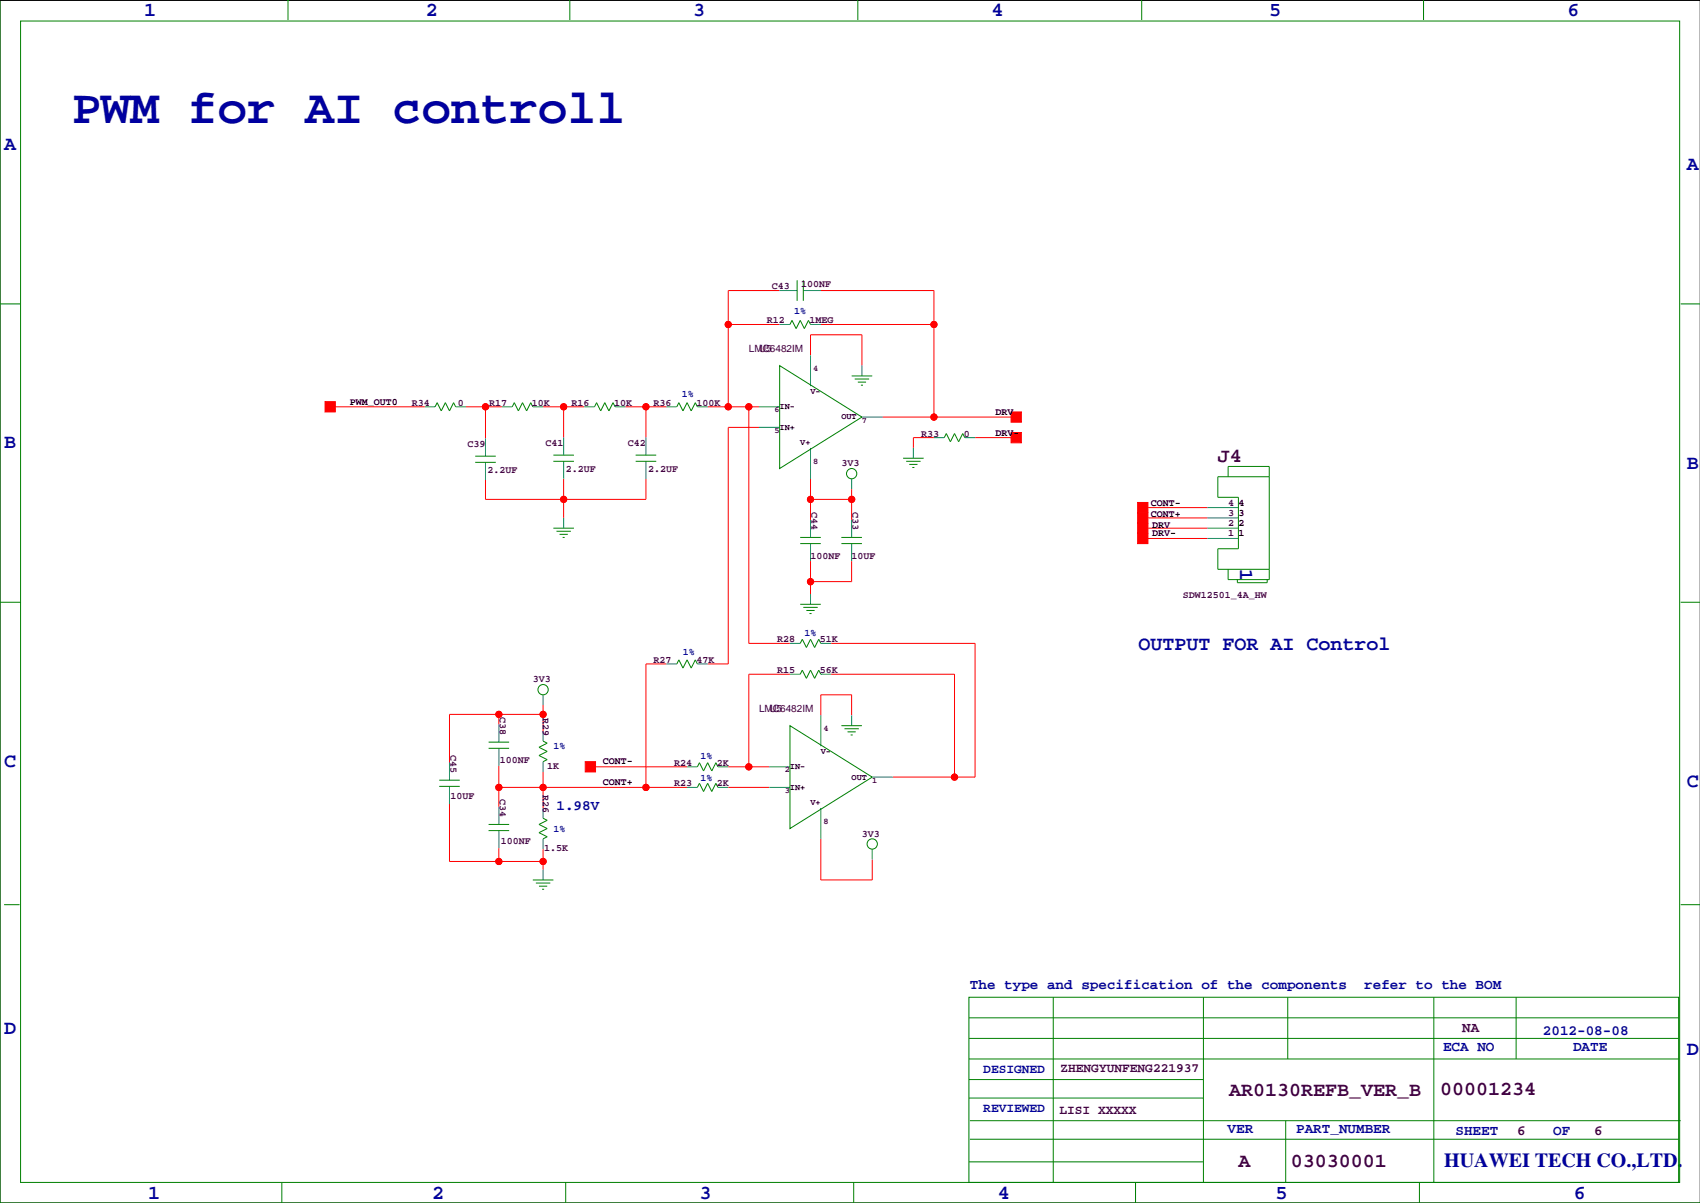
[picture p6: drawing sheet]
<svg xmlns="http://www.w3.org/2000/svg" width="420mm" height="297mm" viewBox="0 0 420 297" stroke-linecap="round" stroke-linejoin="round" font-family="sans-serif">
<path d="M419.9 .1h-419.9v296.9h419.9" fill="none" stroke="#000" stroke-width=".25"/>
<g fill="none" stroke="#f00" stroke-width=".25">
<path d="M192.5 71.7h-12.7v28.7M202.7 71.7h27.9v31.3M179.8 80.1h12.7M200.2 87.7v-5h12.7v7.6M202.7 80.1h27.9M81.5 100.4h23.4M115.1 100.4h8.9M119.9 100.4v7.9M134.1 100.4h10.2M139.2 100.4v7.7M139.2 118.2v9.7M154.4 100.4h10.2"/>
<path d="M159.5 100.4v7.7M159.5 118.2v5.1h-39.6v-4.8M174.8 100.4h12.7M184.9 100.4v58.5h10.2M187.5 105.5h-7.7v58.4h-5M200.2 118.2v10.2M217.9 103h33.1M230.6 108.1h-5v2.5M240.8 108.1h10.2M200.2 123.3h10.1M200.2 138.5v8.2M210.3 120.8v7.6"/>
<path d="M210.3 138.5v5.1h-10.1M282.2 125.3h16M282.2 130.4h16M282.2 127.9h16M282.2 133h16M205.2 158.9h35.6v33h-20.3M123.2 176.4v2.5M134.1 174.1v6.4M134.1 176.4h-23.1v11.9M164.6 163.9h-5.1v30.5M195.1 166.5h-10.2v22.8M202.7 176.6v-5h7.6v5"/>
<path d="M205.2 166.5h30.5v25.4M111 198.5v14.2h23.1M123.2 189.1v10.1M123.2 194.4h46.5M134.1 190.6v8.9M145.8 189.3h23.9M179.8 189.3h10.2M179.8 194.4h10.2M123.2 209.4v3.3M134.1 209.7v5M202.7 207.1v10.2h12.7v-5.1"/>
<circle cx="179.8" cy="80.1" r=".76"/>
<circle cx="230.6" cy="80.1" r=".76"/>
<circle cx="119.9" cy="100.4" r=".76"/>
<circle cx="139.2" cy="100.4" r=".76"/>
<circle cx="159.5" cy="100.4" r=".76"/>
<circle cx="179.8" cy="100.4" r=".76"/>
<circle cx="184.9" cy="100.4" r=".76"/>
<circle cx="230.6" cy="103" r=".76"/>
<circle cx="139.2" cy="123.3" r=".76"/>
<circle cx="200.2" cy="123.3" r=".76"/>
<circle cx="210.3" cy="123.3" r=".76"/>
<circle cx="200.2" cy="143.6" r=".76"/>
<circle cx="123.2" cy="176.4" r=".76"/>
<circle cx="134.1" cy="176.4" r=".76"/>
<circle cx="123.2" cy="194.4" r=".76"/>
<circle cx="134.1" cy="194.4" r=".76"/>
<circle cx="159.5" cy="194.4" r=".76"/>
<circle cx="184.9" cy="189.3" r=".76"/>
<circle cx="235.7" cy="191.9" r=".76"/>
<circle cx="123.2" cy="212.7" r=".76"/>
<circle cx="134.1" cy="212.7" r=".76"/>
</g>
<g fill="#f00" stroke="#f00" stroke-width=".25">
<path d="M80.3 99.2h2.5v2.5h-2.5z" fill-rule="evenodd"/>
<path d="M144.5 188.1h2.6v2.5h-2.6z" fill-rule="evenodd"/>
<path d="M249.7 106.8h2.5v2.5h-2.5z" fill-rule="evenodd"/>
<path d="M249.7 101.7h2.5v2.6h-2.5z" fill-rule="evenodd"/>
<path d="M280.9 124.1h2.6v2.5h-2.6z" fill-rule="evenodd"/>
<path d="M280.9 129.1h2.6v2.6h-2.6z" fill-rule="evenodd"/>
<path d="M280.9 126.6h2.6v2.5h-2.6z" fill-rule="evenodd"/>
<path d="M280.9 131.7h2.6v2.5h-2.6z" fill-rule="evenodd"/>
<circle cx="139.2" cy="123.3" r=".76"/>
<circle cx="119.9" cy="100.4" r=".76"/>
<circle cx="134.1" cy="212.7" r=".76"/>
<circle cx="123.2" cy="212.7" r=".76"/>
<circle cx="230.6" cy="103" r=".76"/>
<circle cx="230.6" cy="80.1" r=".76"/>
<circle cx="139.2" cy="100.4" r=".76"/>
<circle cx="159.5" cy="100.4" r=".76"/>
<circle cx="184.9" cy="100.4" r=".76"/>
<circle cx="179.8" cy="100.4" r=".76"/>
<circle cx="179.8" cy="80.1" r=".76"/>
<circle cx="210.3" cy="123.3" r=".76"/>
<circle cx="200.2" cy="123.3" r=".76"/>
<circle cx="200.2" cy="143.6" r=".76"/>
<circle cx="184.9" cy="189.3" r=".76"/>
<circle cx="235.7" cy="191.9" r=".76"/>
<circle cx="123.2" cy="176.4" r=".76"/>
<circle cx="134.1" cy="176.4" r=".76"/>
<circle cx="159.5" cy="194.4" r=".76"/>
<circle cx="123.2" cy="194.4" r=".76"/>
<circle cx="134.1" cy="194.4" r=".76"/>
</g>
<g fill="none" stroke="#008080" stroke-width=".25">
<path d="M192.5 71.7h4.3M198.4 71.7h4.3M192.5 80.1h2.6M200.2 87.7v7.7M200.2 80.1h2.5M212.9 90.3v2.5M104.9 100.4h2.5M112.5 100.4h2.6M119.9 108.3v4.3M119.9 114.2v4.3M124 100.4h2.5M131.6 100.4h2.5"/>
<path d="M139.2 108.1v4.3M139.2 113.9v4.3M144.3 100.4h2.5M151.9 100.4h2.5M159.5 108.1v4.3M159.5 113.9v4.3M164.6 100.4h2.5M172.2 100.4h2.6M187.5 100.4h5M187.5 105.5h5M200.2 110.6v7.6M210.3 118.2v2.6"/>
<path d="M212.9 103h5M225.6 110.6v2.5M230.6 108.1h2.6M238.3 108.1h2.5M139.2 127.9v2.5M200.2 128.4v4.3M200.2 134.2v4.3M210.3 128.4v4.3M210.3 134.2v4.3M298.2 133h7.6M298.2 130.4h7.6M298.2 127.9h7.6"/>
<path d="M298.2 125.3h7.6M195.1 158.9h2.5M200.2 146.7v2.5M202.7 158.9h2.5M123.2 178.9v4.3M134.1 171.6v2.5M164.6 163.9h2.5M172.2 163.9h2.6M195.1 166.5h2.5M202.7 176.6v7.7M202.7 166.5h2.5M210.3 176.6v2.6"/>
<path d="M111 188.3v4.3M111 194.2v4.3M123.2 184.8v4.3M123.2 199.2v4.4M134.1 180.5v2.5M134.1 188.1v2.5M134.1 199.5v2.5M169.7 194.4h2.5M169.7 189.3h2.5M177.3 194.4h2.5M177.3 189.3h2.5M190 194.4h5.1"/>
<path d="M190 189.3h5.1M202.7 199.5v7.6M215.4 191.9h5.1M123.2 205.1v4.3M134.1 207.1v2.6M134.1 214.7v2.6M215.4 209.7v2.5"/>
</g>
<g fill="none" stroke="#008000" stroke-width=".25">
<path d="M0 -.1v297.1h419.9M71.1 0v4.9M140.7 0v4.9M211.8 0v4.9M281.9 0v4.9M351.5 0v4.9M5.1 5.2h409.7v286.8h-409.7zM0 75h5.1M196.8 69.2v5.1M198.4 69.2v5.1M415 75h4.9M192.5 90.3l20.4 12.7-20.4 12.7z"/>
<path d="M195.1 80.1l.5-1 1 2 1-2 1 2 1-2 .6 1M210.3 92.8h5.1M211.1 93.6h3.5M211.8 94.3h2.1M212.6 95.1h.5M107.4 100.4l.5-1 1.1 2.1 1-2.1 1 2.1 1-2.1 .5 1M117.3 112.6h5.1M117.3 114.2h5.1M126.5 100.4l.5-1 1 2.1 1-2.1 1 2.1 1.1-2.1 .5 1M136.7 113.9h5M136.7 112.4h5M146.8 100.4l.5-1 1 2.1 1.1-2.1 1 2.1 1-2.1 .5 1"/>
<path d="M157 113.9h5.1M157 112.4h5.1M167.1 100.4l.5-1 1.1 2.1 1-2.1 1 2.1 1-2.1 .5 1M223 113.1h5.1M223.8 113.9h3.5M224.5 114.7h2.1M225.3 115.4h.5M233.2 108.1l.5-1.1 1 2.1 1-2.1 1 2.1 1-2.1 .6 1.1M303.3 117.7v-2.5h10.1v27.9h-10.1v-2.5M313.4 117.7h-12.7v5.1h5.1v12.7h-5.1v5.1h12.7M136.7 130.4h5M137.4 131.2h3.6"/>
<path d="M138.2 131.9h2M138.9 132.7h.5M197.6 132.7h5.1M197.6 134.2h5.1M207.8 132.7h5.1M207.8 134.2h5.1M0 148.7h5.1M197.6 149.2h5.1M197.6 158.9l.5-1.1 1 2.1 1.1-2.1 1 2.1 1-2.1 .5 1.1M198.4 150h3.5M199.1 150.7h2.1M199.9 151.5h.5"/>
<path d="M305.6 143.1v.8h7.3v-.8M415 148.7h4.9M167.1 163.9l.5-1 1.1 2.1 1-2.1 1 2.1 1-2.1 .5 1M195.1 179.2l20.3 12.7-20.3 12.7zM197.6 166.5l.5-1 1 2 1.1-2 1 2 1-2 .5 1M207.8 179.2h5.1M208.5 179.9h3.6M108.5 192.6h5M108.5 194.2h5M120.6 183.2h5.1M120.6 184.8h5.1M134.1 183l1 .5-2 1 2 1-2 1 2 1.1-1 .5"/>
<path d="M172.2 194.4l.5-1 1 2 1.1-2 1 2 1-2 .5 1M172.2 189.3l.5-1 1 2.1 1.1-2.1 1 2.1 1-2.1 .5 1M209.3 180.7h2M210.1 181.5h.5M120.6 203.6h5.1M120.6 205.1h5.1M131.6 217.3h5.1M132.3 218h3.6M133.1 218.8h2M133.9 219.6h.5M134.1 202l1 .6-2 1 2 1-2 1 2 1-1 .5M1 223.4h3.8"/>
<path d="M415 223.4h4.9M239.3 246.2h175.2v45.8h-175.2zM239.3 251.3h175.2M239.3 256.4h175.2M260.1 246.2v45.8M297.2 246.2v45.8M318 246.2v15.3M354.1 246.2v45.8M374.4 246.2v15.3M239.3 266.6h57.9M239.3 261.5h175.2M239.3 271.1h57.9"/>
<path d="M239.5 276.7h175.5M317.5 276.7v15.3M69.6 292v5M139.7 292v5M210.8 292v5M239.3 286.9h57.9M239.5 281.3h175M280.4 292v5M350.5 292v5M383.5 287.4h.1"/>
<circle cx="210.3" cy="117" r="1.27"/>
<circle cx="134.1" cy="170.3" r="1.27"/>
<circle cx="215.4" cy="208.4" r="1.27"/>
</g>
<text font-size="12" fill="#0000a0" x="17.8" y="30.4">PWM for AI controll</text>
<g font-size="4.9" fill="#0000a0">
<text x="35.6" y="3.9">1</text>
<text x="105.2" y="3.9">2</text>
<text x="171.2" y="3.9">3</text>
<text x="244.9" y="3.9">4</text>
<text x="313.4" y="3.9">5</text>
<text x="387.1" y="3.9">6</text>
<text x="1" y="36.9">A</text>
<text x="416.6" y="42">A</text>
<text x="1" y="110.6">B</text>
<text x="416.6" y="115.7">B</text>
<text x="306.3" y="140.6" transform="rotate(90 306.3 140.6)">1</text>
<text x="281.2" y="160.4">OUTPUT FOR AI Control</text>
<text x="1" y="189.3">C</text>
<text x="416.6" y="194.4">C</text>
<text x="1" y="255.4">D</text>
<text x="416.6" y="260.5">D</text>
<text x="356.6" y="288">HUAWEI TECH CO.,LTD.</text>
<text x="36.6" y="296">1</text>
<text x="106.7" y="296">2</text>
<text x="172.7" y="296">3</text>
<text x="246.4" y="296">4</text>
<text x="315" y="296">5</text>
<text x="388.6" y="296">6</text>
</g>
<g font-size="4.9" fill="#400040">
<text x="300.7" y="114.2">J4</text>
<text x="303.5" y="270.7">AR0130REFB_VER_B</text>
<text x="355.6" y="270.5">00001234</text>
<text x="305.9" y="288.3">A</text>
<text x="318.8" y="288.3">03030001</text>
</g>
<g font-size="3.5" fill="#0000a0">
<text x="137.4" y="200.1">1.98V</text>
<text x="239.5" y="244.2">The type and specification of the components</text>
<text x="336.9" y="244.2">refer to the BOM</text>
<text x="381" y="255.7">2012-08-08</text>
<text x="356.4" y="259.4">ECA NO</text>
<text x="388.5" y="259.4">DATE</text>
<text x="303.1" y="279.7">VER</text>
<text x="320.1" y="279.7">PART_NUMBER</text>
<text x="359.4" y="280.3">SHEET</text>
<text x="383.5" y="280.3">OF</text>
</g>
<g font-size="3.5" fill="#400040">
<text x="361.1" y="254.9">NA</text>
<text x="374.6" y="280.3">6</text>
<text x="393.7" y="280.3">6</text>
</g>
<g font-size="3.2" fill="#0000a0">
<text x="242.8" y="264.9">DESIGNED</text>
<text x="242.8" y="274.5">REVIEWED</text>
</g>
<g font-size="3.2" fill="#400040">
<text x="261.9" y="264.7">ZHENGYUNFENG221937</text>
<text x="261.6" y="275.1">LISI XXXXX</text>
</g>
<g font-size="2.5" fill="#400040">
<text x="190.6" y="71.2">C43</text>
<text x="197.8" y="70.8">100NF</text>
<text x="189.4" y="79.9">R12</text>
<text x="199.9" y="79.9">1MEG</text>
<text x="184.9" y="87">LMC6482IM</text>
<text x="187.5" y="87">U5</text>
<text x="101.7" y="100.2">R34</text>
<text x="113" y="100.2">0</text>
<text x="120.8" y="100.2">R17</text>
<text x="131.3" y="100.2">10K</text>
<text x="141.1" y="100.2">R16</text>
<text x="151.6" y="100.2">10K</text>
<text x="161.4" y="100.2">R36</text>
<text x="172" y="100.2">100K</text>
<text x="227.5" y="107.8">R33</text>
<text x="238" y="107.8">0</text>
<text x="115.4" y="110.4">C39</text>
<text x="134.7" y="110.1">C41</text>
<text x="155.1" y="110.1">C42</text>
<text x="120.4" y="116.7">2.2UF</text>
<text x="139.7" y="116.4">2.2UF</text>
<text x="160" y="116.4">2.2UF</text>
<text x="207.8" y="115.2">3V3</text>
<text x="303.3" y="124.8">4</text>
<text x="200.4" y="126.5" transform="rotate(90 200.4 126.5)">C44</text>
<text x="210.5" y="126.5" transform="rotate(90 210.5 126.5)">C33</text>
<text x="303.3" y="129.9">2</text>
<text x="303.3" y="127.4">3</text>
<text x="303.3" y="132.4">1</text>
<text x="200.2" y="138">100NF</text>
<text x="210.3" y="138">10UF</text>
<text x="292.1" y="147.7">SDW12501_4A_HW</text>
<text x="191.9" y="158.6">R28</text>
<text x="202.4" y="158.6">51K</text>
<text x="161.4" y="163.7">R27</text>
<text x="172" y="163.7">47K</text>
<text x="191.9" y="166.2">R15</text>
<text x="202.4" y="166.2">56K</text>
<text x="131.6" y="168.5">3V3</text>
<text x="123.4" y="177" transform="rotate(90 123.4 177)">C38</text>
<text x="134.1" y="177.3" transform="rotate(90 134.1 177.3)">R29</text>
<text x="187.5" y="175.9">LMC6482IM</text>
<text x="190" y="175.9">U5</text>
<text x="111.2" y="186.4" transform="rotate(90 111.2 186.4)">C45</text>
<text x="123.4" y="188.3">100NF</text>
<text x="135.1" y="189.9">1K</text>
<text x="166.5" y="189.1">R24</text>
<text x="177" y="189.1">2K</text>
<text x="111.3" y="197.2">10UF</text>
<text x="123.4" y="197.3" transform="rotate(90 123.4 197.3)">C34</text>
<text x="134.1" y="196.3" transform="rotate(90 134.1 196.3)">R26</text>
<text x="166.5" y="194.2">R23</text>
<text x="177" y="194.2">2K</text>
<text x="123.7" y="208.4">100NF</text>
<text x="212.9" y="206.6">3V3</text>
<text x="134.4" y="210.2">1.5K</text>
</g>
<g font-size="2.5" fill="#0000a0">
<text x="196.1" y="77.6">1%</text>
<text x="168.4" y="97.9">1%</text>
<text x="168.7" y="161.7">1%</text>
<text x="198.6" y="157.1">1%</text>
<text x="136.7" y="185">1%</text>
<text x="173" y="187.3">1%</text>
<text x="173" y="192.9">1%</text>
<text x="136.7" y="205.3">1%</text>
</g>
<g font-size="2.5">
<text x="86.4" y="99.9">PWM_OUT0</text>
<text x="245.9" y="102.5">DRV</text>
<text x="245.9" y="107.6">DRV-</text>
<text x="284.2" y="124.8">CONT-</text>
<text x="305.8" y="124.8">4</text>
<text x="284.2" y="127.6">CONT+</text>
<text x="284.5" y="130.4">DRV</text>
<text x="305.8" y="129.9">2</text>
<text x="305.8" y="127.4">3</text>
<text x="284.5" y="132.4">DRV-</text>
<text x="305.8" y="132.4">1</text>
<text x="148.8" y="188.6">CONT-</text>
<text x="148.8" y="193.9">CONT+</text>
</g>
<g font-size="2.1" fill="#400040">
<text x="200.8" y="91.7">4</text>
<text x="191.3" y="101.8">6</text>
<text x="191.3" y="106.9">5</text>
<text x="212.9" y="104.4">7</text>
<text x="200.8" y="114.5">8</text>
<text x="203.3" y="180.6">4</text>
<text x="193.8" y="190.7">2</text>
<text x="193.8" y="195.8">3</text>
<text x="215.4" y="193.3">1</text>
<text x="203.3" y="203.4">8</text>
</g>
<g font-size="2.1">
<text x="192.5" y="101">IN-</text>
<text x="200.2" y="97.2">V-</text>
<text x="192.5" y="106.1">IN+</text>
<text x="207.8" y="103.6">OUT</text>
<text x="197.6" y="109.9">V+</text>
<text x="195.1" y="189.9">IN-</text>
<text x="202.7" y="186.1">V-</text>
<text x="195.1" y="195">IN+</text>
<text x="210.3" y="192.5">OUT</text>
<text x="200.2" y="198.8">V+</text>
</g>
</svg>
